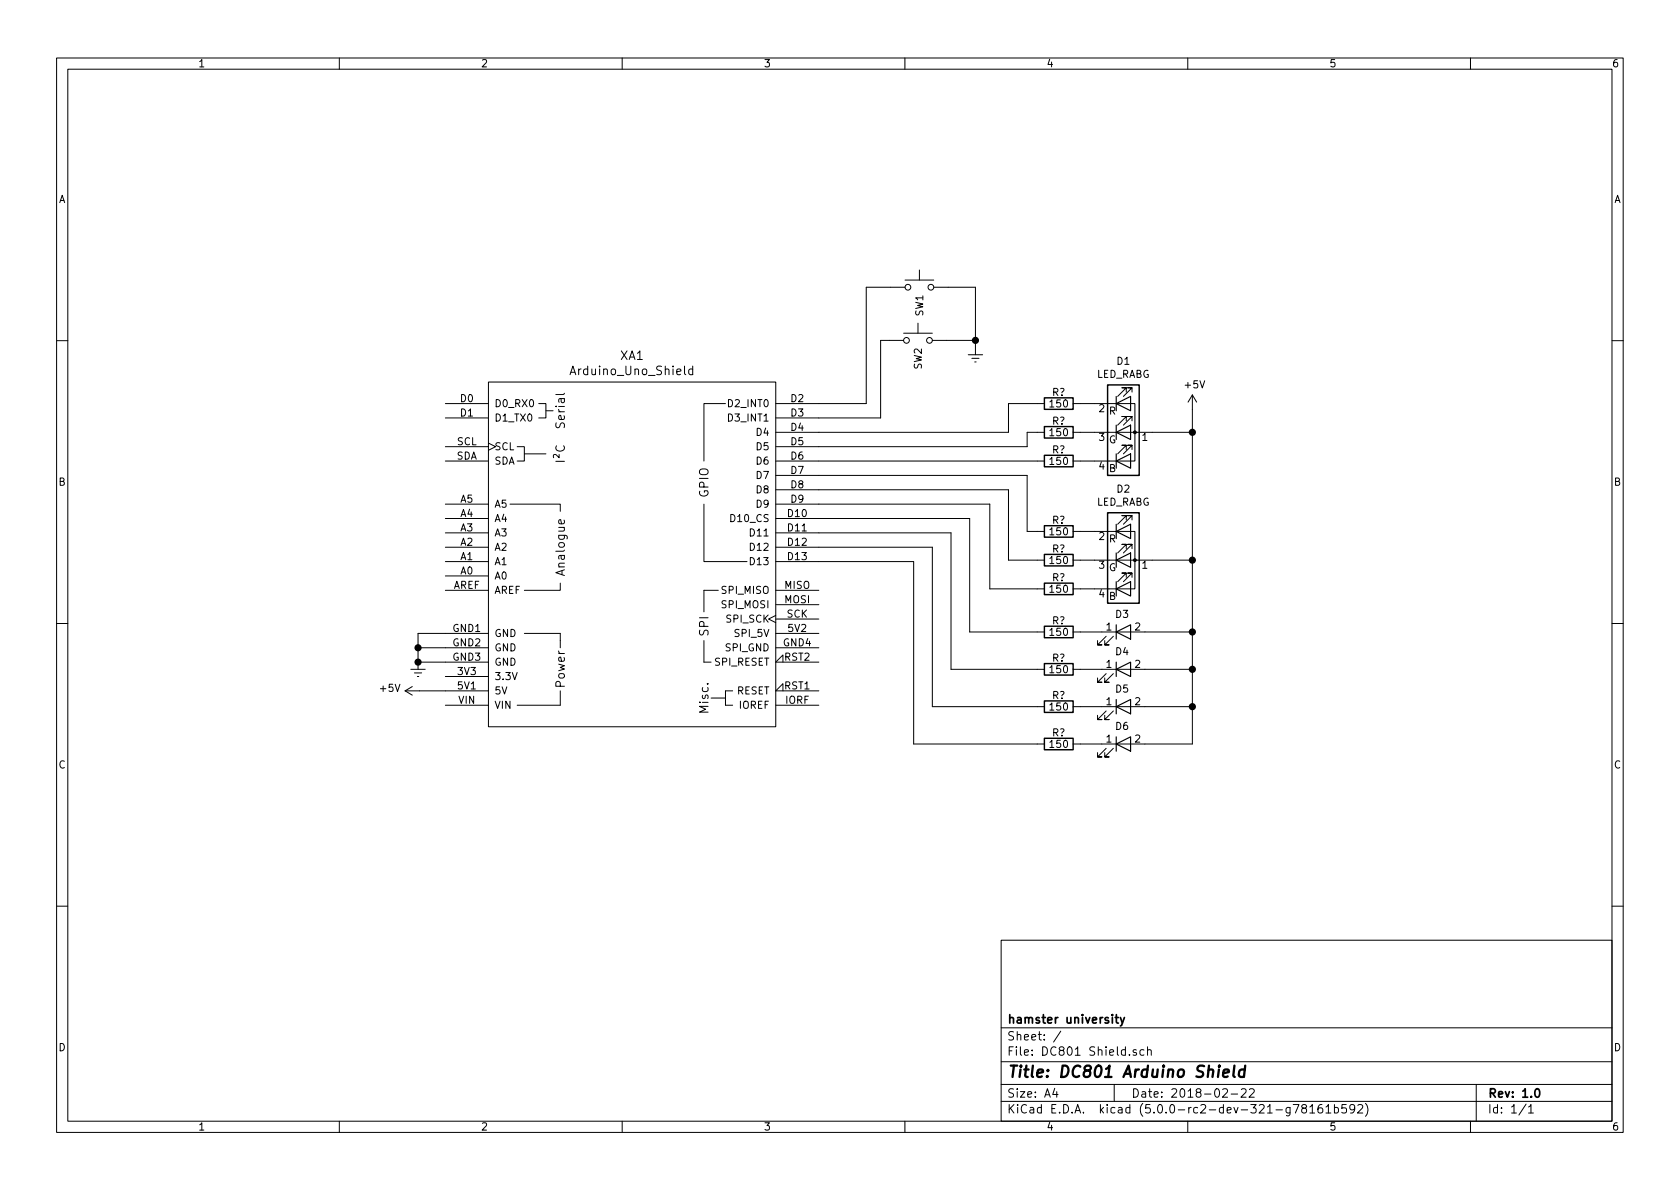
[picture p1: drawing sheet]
EESchema Schematic File Version 4
LIBS:DC801 Shield-cache
EELAYER 26 0
EELAYER END
$Descr A4 11693 8268
encoding utf-8
Sheet 1 1
Title "DC801 Arduino Shield"
Date "2018-02-22"
Rev "1.0"
Comp "hamster university"
Comment1 ""
Comment2 ""
Comment3 ""
Comment4 ""
$EndDescr
$Comp
L arduino:Arduino_Uno_Shield XA1
U 1 1
P 4400 3850
F 0 "XA1" H 4400 5237 60  0000 C CNN
F 1 "Arduino_Uno_Shield" H 4400 5131 60  0000 C CNN
F 2 "Arduino:Arduino_Uno_Shield" H 6200 7600 60  0001 C CNN
F 3 "https://store.arduino.cc/arduino-uno-rev3" H 6200 7600 60  0001 C CNN
	1    4400 3850
	1    0    0    -1  
$EndComp
$Comp
L Device:LED_ARGB D1
U 1 1
P 7820 3000
F 0 "D1" H 7820 3497 50  0000 C CNN
F 1 "LED_RABG" H 7820 3406 50  0000 C CNN
F 2 "LEDs:LED_Cree-PLCC4_3.2x2.8mm_CCW" H 7820 2950 50  0001 C CNN
F 3 "" H 7820 2950 50  0001 C CNN
	1    7820 3000
	1    0    0    -1  
$EndComp
$Comp
L Device:LED_ARGB D2
U 1 1
P 7820 3890
F 0 "D2" H 7820 4387 50  0000 C CNN
F 1 "LED_RABG" H 7820 4296 50  0000 C CNN
F 2 "LEDs:LED_Cree-PLCC4_3.2x2.8mm_CCW" H 7820 3840 50  0001 C CNN
F 3 "" H 7820 3840 50  0001 C CNN
	1    7820 3890
	1    0    0    -1  
$EndComp
$Comp
L power:+5V #PWR05
U 1 1
P 8300 2840
F 0 "#PWR05" H 8300 2690 50  0001 C CNN
F 1 "+5V" H 8315 3013 50  0000 C CNN
F 2 "" H 8300 2840 50  0001 C CNN
F 3 "" H 8300 2840 50  0001 C CNN
	1    8300 2840
	1    0    0    -1  
$EndComp
$Comp
L power:+5V #PWR02
U 1 1
P 2920 4800
F 0 "#PWR02" H 2920 4650 50  0001 C CNN
F 1 "+5V" V 2935 4928 50  0000 L CNN
F 2 "" H 2920 4800 50  0001 C CNN
F 3 "" H 2920 4800 50  0001 C CNN
	1    2920 4800
	0    -1   -1   0   
$EndComp
$Comp
L power:GNDREF #PWR01
U 1 1
P 2910 4600
F 0 "#PWR01" H 2910 4350 50  0001 C CNN
F 1 "GNDREF" H 2915 4427 50  0001 C CNN
F 2 "" H 2910 4600 50  0001 C CNN
F 3 "" H 2910 4600 50  0001 C CNN
	1    2910 4600
	1    0    0    -1  
$EndComp
Wire Wire Line
	2920 4800 3100 4800
Wire Wire Line
	3100 4400 2910 4400
Wire Wire Line
	2910 4400 2910 4500
Wire Wire Line
	3100 4500 2910 4500
Connection ~ 2910 4500
Wire Wire Line
	2910 4500 2910 4600
Wire Wire Line
	3100 4600 2910 4600
Connection ~ 2910 4600
Wire Wire Line
	5700 3000 7020 3000
Wire Wire Line
	7020 3000 7020 2800
Wire Wire Line
	7150 3000 7150 3100
Wire Wire Line
	7150 3100 5700 3100
Wire Wire Line
	5700 3300 7150 3300
Wire Wire Line
	7150 3300 7150 3690
Wire Wire Line
	7020 3890 7020 3400
Wire Wire Line
	7020 3400 5700 3400
Wire Wire Line
	5700 3500 6890 3500
Wire Wire Line
	6890 3500 6890 4090
Wire Wire Line
	5700 3600 6750 3600
$Comp
L Device:LED D6
U 1 1
P 7820 5170
F 0 "D6" H 7811 5295 50  0000 C CNN
F 1 "LED" V 7767 5053 50  0001 R CNN
F 2 "LEDs:LED_0805" H 7820 5170 50  0001 C CNN
F 3 "" H 7820 5170 50  0001 C CNN
	1    7820 5170
	1    0    0    -1  
$EndComp
$Comp
L Device:LED D5
U 1 1
P 7820 4910
F 0 "D5" H 7811 5035 50  0000 C CNN
F 1 "LED" V 7767 4793 50  0001 R CNN
F 2 "LEDs:LED_0805" H 7820 4910 50  0001 C CNN
F 3 "" H 7820 4910 50  0001 C CNN
	1    7820 4910
	1    0    0    -1  
$EndComp
$Comp
L Device:LED D4
U 1 1
P 7820 4650
F 0 "D4" H 7811 4775 50  0000 C CNN
F 1 "LED" V 7767 4533 50  0001 R CNN
F 2 "LEDs:LED_0805" H 7820 4650 50  0001 C CNN
F 3 "" H 7820 4650 50  0001 C CNN
	1    7820 4650
	1    0    0    -1  
$EndComp
$Comp
L Device:LED D3
U 1 1
P 7820 4390
F 0 "D3" H 7811 4515 50  0000 C CNN
F 1 "LED" V 7767 4273 50  0001 R CNN
F 2 "LEDs:LED_0805" H 7820 4390 50  0001 C CNN
F 3 "" H 7820 4390 50  0001 C CNN
	1    7820 4390
	1    0    0    -1  
$EndComp
$Comp
L Switch:SW_Push SW1
U 1 1
P 6400 1990
F 0 "SW1" V 6400 1942 50  0000 R CNN
F 1 "SW_Push" V 6355 1942 50  0001 R CNN
F 2 "" H 6400 2190 50  0001 C CNN
F 3 "" H 6400 2190 50  0001 C CNN
	1    6400 1990
	1    0    0    -1  
$EndComp
$Comp
L Switch:SW_Push SW2
U 1 1
P 6390 2360
F 0 "SW2" V 6390 2312 50  0000 R CNN
F 1 "SW_Push" V 6345 2312 50  0001 R CNN
F 2 "" H 6390 2560 50  0001 C CNN
F 3 "" H 6390 2560 50  0001 C CNN
	1    6390 2360
	1    0    0    -1  
$EndComp
Wire Wire Line
	6030 2800 5700 2800
Wire Wire Line
	6750 4390 6750 3600
Wire Wire Line
	5700 3700 6620 3700
Wire Wire Line
	6620 3700 6620 4650
Wire Wire Line
	5700 3800 6490 3800
Wire Wire Line
	5700 3900 6360 3900
$Comp
L Device:R R?
U 1 1
P 7370 4090
F 0 "R?" V 7290 4090 50  0000 C CNN
F 1 "150" V 7370 4090 50  0000 C CNN
F 2 "Resistors_SMD:R_0805" V 7300 4090 50  0001 C CNN
F 3 "" H 7370 4090 50  0001 C CNN
	1    7370 4090
	0    1    1    0   
$EndComp
$Comp
L Device:R R?
U 1 1
P 7370 3890
F 0 "R?" V 7290 3890 50  0000 C CNN
F 1 "150" V 7370 3890 50  0000 C CNN
F 2 "Resistors_SMD:R_0805" V 7300 3890 50  0001 C CNN
F 3 "" H 7370 3890 50  0001 C CNN
	1    7370 3890
	0    1    1    0   
$EndComp
$Comp
L Device:R R?
U 1 1
P 7370 3690
F 0 "R?" V 7290 3690 50  0000 C CNN
F 1 "150" V 7370 3690 50  0000 C CNN
F 2 "Resistors_SMD:R_0805" V 7300 3690 50  0001 C CNN
F 3 "" H 7370 3690 50  0001 C CNN
	1    7370 3690
	0    1    1    0   
$EndComp
$Comp
L Device:R R?
U 1 1
P 7370 3200
F 0 "R?" V 7290 3200 50  0000 C CNN
F 1 "150" V 7370 3200 50  0000 C CNN
F 2 "Resistors_SMD:R_0805" V 7300 3200 50  0001 C CNN
F 3 "" H 7370 3200 50  0001 C CNN
	1    7370 3200
	0    1    1    0   
$EndComp
$Comp
L Device:R R?
U 1 1
P 7370 3000
F 0 "R?" V 7290 3000 50  0000 C CNN
F 1 "150" V 7370 3000 50  0000 C CNN
F 2 "Resistors_SMD:R_0805" V 7300 3000 50  0001 C CNN
F 3 "" H 7370 3000 50  0001 C CNN
	1    7370 3000
	0    1    1    0   
$EndComp
$Comp
L Device:R R?
U 1 1
P 7370 2800
F 0 "R?" V 7290 2800 50  0000 C CNN
F 1 "150" V 7370 2800 50  0000 C CNN
F 2 "Resistors_SMD:R_0805" V 7300 2800 50  0001 C CNN
F 3 "" H 7370 2800 50  0001 C CNN
	1    7370 2800
	0    1    1    0   
$EndComp
$Comp
L Device:R R?
U 1 1
P 7370 4390
F 0 "R?" V 7290 4390 50  0000 C CNN
F 1 "150" V 7370 4390 50  0000 C CNN
F 2 "Resistors_SMD:R_0805" V 7300 4390 50  0001 C CNN
F 3 "" H 7370 4390 50  0001 C CNN
	1    7370 4390
	0    1    1    0   
$EndComp
$Comp
L Device:R R?
U 1 1
P 7370 4650
F 0 "R?" V 7290 4650 50  0000 C CNN
F 1 "150" V 7370 4650 50  0000 C CNN
F 2 "Resistors_SMD:R_0805" V 7300 4650 50  0001 C CNN
F 3 "" H 7370 4650 50  0001 C CNN
	1    7370 4650
	0    1    1    0   
$EndComp
$Comp
L Device:R R?
U 1 1
P 7370 4910
F 0 "R?" V 7290 4910 50  0000 C CNN
F 1 "150" V 7370 4910 50  0000 C CNN
F 2 "Resistors_SMD:R_0805" V 7300 4910 50  0001 C CNN
F 3 "" H 7370 4910 50  0001 C CNN
	1    7370 4910
	0    1    1    0   
$EndComp
$Comp
L Device:R R?
U 1 1
P 7370 5170
F 0 "R?" V 7290 5170 50  0000 C CNN
F 1 "150" V 7370 5170 50  0000 C CNN
F 2 "Resistors_SMD:R_0805" V 7300 5170 50  0001 C CNN
F 3 "" H 7370 5170 50  0001 C CNN
	1    7370 5170
	0    1    1    0   
$EndComp
Wire Wire Line
	7020 2800 7220 2800
Wire Wire Line
	7150 3000 7220 3000
Wire Wire Line
	7220 3200 5700 3200
Wire Wire Line
	7520 2800 7620 2800
Wire Wire Line
	7520 3000 7620 3000
Wire Wire Line
	7520 3200 7620 3200
Wire Wire Line
	7150 3690 7220 3690
Wire Wire Line
	7520 3690 7620 3690
Wire Wire Line
	7520 3890 7620 3890
Wire Wire Line
	7520 4090 7620 4090
Wire Wire Line
	7020 3890 7220 3890
Wire Wire Line
	6890 4090 7220 4090
Wire Wire Line
	6750 4390 7220 4390
Wire Wire Line
	7520 4390 7670 4390
Wire Wire Line
	6620 4650 7220 4650
Wire Wire Line
	7520 4650 7670 4650
Wire Wire Line
	6490 4910 7220 4910
Wire Wire Line
	6490 3800 6490 4910
Wire Wire Line
	7520 4910 7670 4910
Wire Wire Line
	6360 5170 7220 5170
Wire Wire Line
	6360 3900 6360 5170
Wire Wire Line
	7520 5170 7670 5170
Wire Wire Line
	8300 5170 8300 4910
Wire Wire Line
	7970 5170 8300 5170
Wire Wire Line
	8020 3000 8300 3000
Connection ~ 8300 3000
Wire Wire Line
	8300 3000 8300 2840
Wire Wire Line
	8020 3890 8300 3890
Connection ~ 8300 3890
Wire Wire Line
	8300 3890 8300 3000
Wire Wire Line
	7970 4390 8300 4390
Connection ~ 8300 4390
Wire Wire Line
	8300 4390 8300 3890
Wire Wire Line
	7970 4650 8300 4650
Connection ~ 8300 4650
Wire Wire Line
	8300 4650 8300 4390
Wire Wire Line
	7970 4910 8300 4910
Connection ~ 8300 4910
Wire Wire Line
	8300 4910 8300 4650
$Comp
L power:GNDREF #PWR?
U 1 1
P 6790 2410
F 0 "#PWR?" H 6790 2160 50  0001 C CNN
F 1 "GNDREF" H 6795 2237 50  0001 C CNN
F 2 "" H 6790 2410 50  0001 C CNN
F 3 "" H 6790 2410 50  0001 C CNN
	1    6790 2410
	1    0    0    -1  
$EndComp
Wire Wire Line
	6200 1990 6030 1990
Wire Wire Line
	6030 1990 6030 2800
Wire Wire Line
	5700 2900 6130 2900
Wire Wire Line
	6130 2900 6130 2360
Wire Wire Line
	6130 2360 6190 2360
Wire Wire Line
	6600 1990 6790 1990
Wire Wire Line
	6790 1990 6790 2360
Wire Wire Line
	6590 2360 6790 2360
Connection ~ 6790 2360
Wire Wire Line
	6790 2360 6790 2410
$EndSCHEMATC
